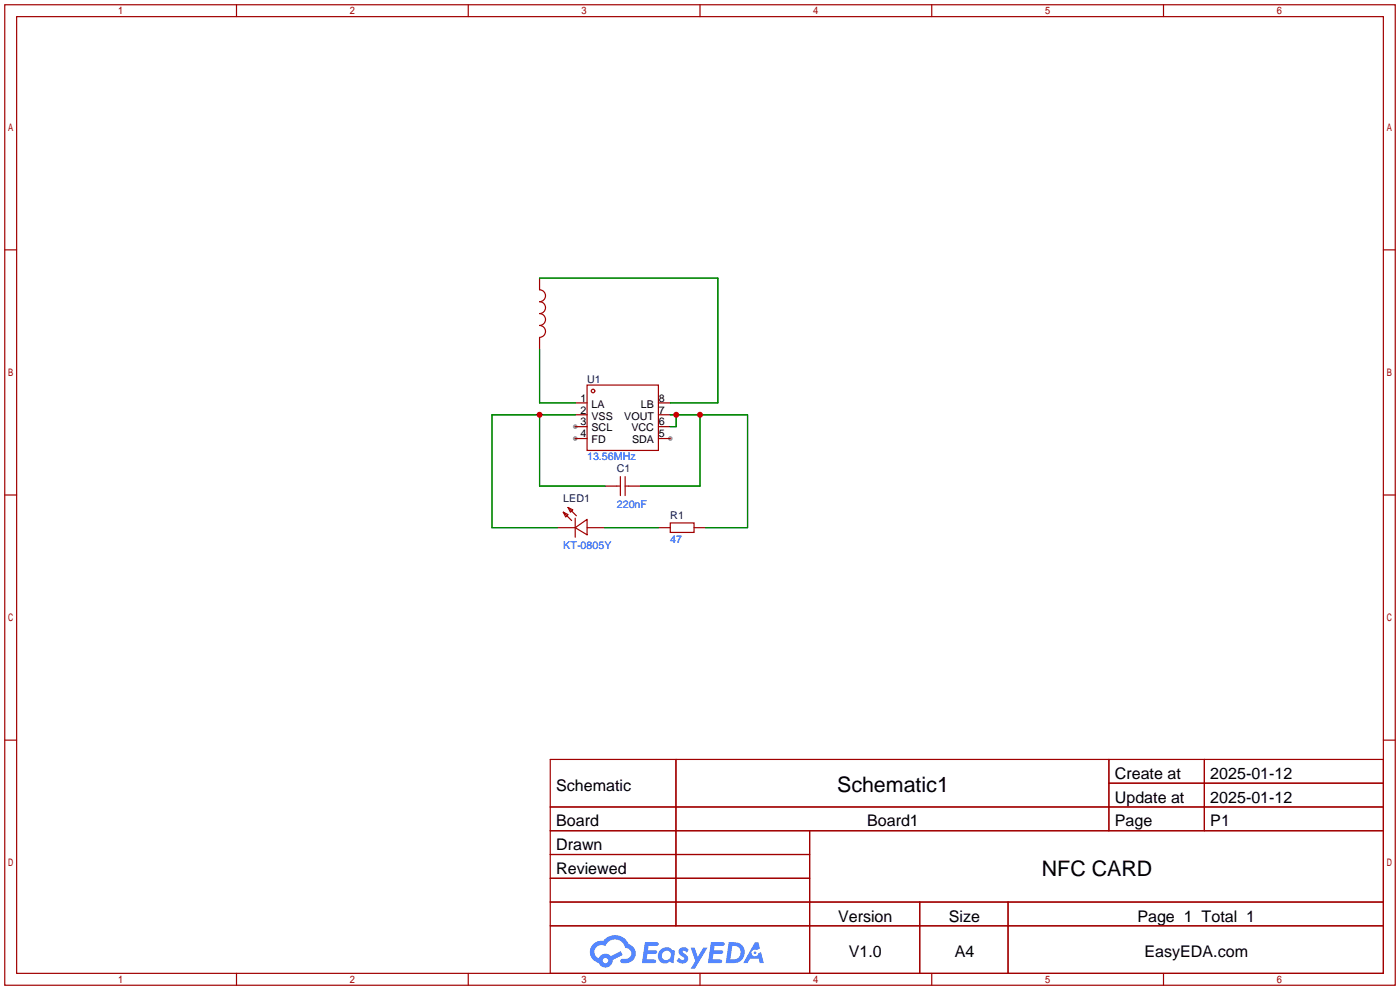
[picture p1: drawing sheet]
<svg xmlns="http://www.w3.org/2000/svg" width="299mm" height="212mm" viewBox="0 0 299 212" stroke-linecap="round" stroke-linejoin="round" font-family="sans-serif">
<g fill="#999">
<circle cx="143.3" cy="93.7" r=".51"/>
<circle cx="122.9" cy="93.7" r=".51"/>
<circle cx="122.9" cy="91.2" r=".51"/>
</g>
<g fill="none" stroke="#a10000" stroke-width=".25">
<path d="M1 1h297.2v209.6h-297.2zM3.6 3.6h292.1v204.4h-292.1zM50.5 1v2.6M100.1 1v2.6M149.6 1v2.6M199.1 1v2.6M248.7 1v2.6M1 53.4h2.6M295.7 53.4h2.5M1 105.8h2.6M295.7 105.8h2.5M1 158.2h2.6"/>
<path d="M295.7 158.2h2.5M117.6 162.3h178.1v45.7h-178.1zM117.6 172.5h178.1M117.6 177.5h178.1M144.5 162.3v35.6M173 177.5v30.5M237 162.3v15.2M237 167.4h58.7M257.4 162.3v15.2M117.6 182.6h55.4M117.6 192.8h178.1M117.6 187.7h55.4"/>
<path d="M117.6 197.9h178.1M196.6 192.8v15.2M215.4 192.8v15.2M50.5 208v2.6M100.1 208v2.6M149.6 208v2.6M199.1 208v2.6M248.7 208v2.6"/>
</g>
<g fill="#5487ff">
<path d="M145.3 202.7a1.3 1.3 0 0 1 1.9 .3l-.4 .6a.54 .54 0 0 0-.9-.2l.1 .2a1.34 1.34 0 0 1 .9 1.8 1.47 1.47 0 0 1-2.3-.1l.5-.6 .8 .5a.31 .31 0 0 0 .4-.3 .31 .31 0 0 0-.3-.4 1.12 1.12 0 0 1-.7-1.8z"/>
<path d="M147.6 202.5h.9l.6 2 1.2-2h.9l-2.7 4.6h-.9l1-1.7z"/>
<path d="M137.8 201.4h1.7a1.31 1.31 0 0 1 1.2 .2 .4 .4 0 0 1-.3 .5l-1.8 .1-.1 .9h1.6a.4 .4 0 0 1 .4 .4 .4 .4 0 0 1-.5 .4h-1.6l-.2 1.2h1.4a.46 .46 0 0 1 .5 0 .46 .46 0 0 1 .1 .5l-.4 .2h-2.6z"/>
<path d="M151.9 201.4h1.7a1.32 1.32 0 0 1 1.2 .2 .39 .39 0 0 1-.3 .5l-1.8 .1-.1 .9h1.6a.4 .4 0 0 1 .4 .4 .4 .4 0 0 1-.4 .4h-1.7l-.2 1.2h1.4a.46 .46 0 0 1 .5 0 .46 .46 0 0 1 .1 .5l-.4 .2h-2.6z"/>
<path d="M161.3 201.4h.8l.3 1.3-.6 .4a.75 .75 0 0 0-1.1 .3 .75 .75 0 0 0 .5 1 .75 .75 0 0 0 .9-.7l.5-.2 .6 2.3h-.8l-.3-.9h-1.8l-.5 .9h-1z"/>
<path d="M155.7 201.4l-.6 4.4h1.5a2.27 2.27 0 0 0 2.6-2.2 2.27 2.27 0 0 0-2.7-2.2zM156.5 202.1a1.5 1.5 0 0 1 1.8 1.6 1.5 1.5 0 0 1-1.9 1.4h-.3z"/>
<path d="M141.2 203a1.6 1.6 0 0 0-.3 2.3 1.6 1.6 0 0 0 2.3 .2l.7 .3 .3-2.4-.1-.3-.5-.1a1.58 1.58 0 0 0-2.4 0zM141.8 203.5a.98 .98 0 0 1 1.6 .4 .98 .98 0 0 1-1.1 1.3 .94 .94 0 0 1-.9-.7 .94 .94 0 0 1 .4-1z"/>
<path d="M126.8 201.8a2.37 2.37 0 0 0 1.1 4 1.54 1.54 0 0 0 1.8 1 1.54 1.54 0 0 0 1.2-1.6l2.2-1.1-.5-.8-2 1a1.57 1.57 0 0 0-2.7 .5 1.5 1.5 0 0 1-.7-2.1 1.5 1.5 0 0 1 2.2-.5 2.23 2.23 0 0 1 2.3-1.4 2.23 2.23 0 0 1 2 1.8 1.16 1.16 0 0 1 1.2 1.1 1.16 1.16 0 0 1-1.1 1.2h-.7a.47 .47 0 0 0-.5 .4 .47 .47 0 0 0 .4 .5 2.17 2.17 0 0 0 2.5-.9 2.17 2.17 0 0 0-.3-2.7l-.8-.4a3.2 3.2 0 0 0-5.5-.7l-1.1 .1zM128.8 205.3a.6 .6 0 0 1 1.2 0 .6 .6 0 0 1-1.2 0z"/>
<circle cx="161.4" cy="203.6" r=".28"/>
</g>
<g fill="none" stroke="#870000" stroke-width=".25">
<path d="M115.3 59.4v2.5M115.3 72.2v2.5M122.9 86.1h2.6M122.9 88.6h2.6M122.9 91.2h2.6M122.9 93.7h2.6M140.7 86.1h2.6M140.7 88.6h2.6M140.7 91.2h2.6M140.7 93.7h2.6M119.1 112.8h3.8M125.5 112.8h3.8"/>
<path d="M129.3 103.9h2.5M134.4 103.9h2.5M140.7 112.8h2.6M148.3 112.8h2.6"/>
</g>
<g fill="none" stroke="#a10000" stroke-width=".25">
<path d="M115.3 61.9a1.27 1.27 0 0 1 1.3 1.3 1.27 1.27 0 0 1-1.3 1.3 1.27 1.27 0 0 1 1.3 1.2 1.27 1.27 0 0 1-1.3 1.3 1.27 1.27 0 0 1 1.3 1.3 1.27 1.27 0 0 1-1.3 1.3 1.27 1.27 0 0 1 1.3 1.2 1.27 1.27 0 0 1-1.3 1.3M125.5 82.3h15.2v14h-15.2zM120.4 109.5l1 .5-.5 .5zM120.4 109.5l1.8 1.8M121.4 108.5l1 .5-.5 .5zM121.4 108.5l1.8 1.7M122.9 112.8l2.6-1.8v3.3zM122.9 110.7v4.1M131.8 103.9h.8M132.6 101.9v4M133.6 101.9v4M133.6 103.9h.8"/>
<path d="M143.3 111.8h5v2h-5z"/>
<circle cx="126.7" cy="83.6" r=".38"/>
</g>
<path d="M115.3 59.4h38.1v26.7h-10.1M115.3 74.7v11.4h7.6M115.3 88.6v15.3h14M122.9 88.6h-17.7v24.2h13.9M143.3 88.6h16.5v24.2h-8.9M144.5 88.6v2.6h-1.2M149.6 88.6v15.3h-12.7M129.3 112.8h11.4" fill="none" stroke="#008700" stroke-width=".25"/>
<g fill="#c00">
<circle cx="115.3" cy="88.6" r=".63"/>
<circle cx="149.6" cy="88.6" r=".63"/>
<circle cx="144.5" cy="88.6" r=".63"/>
</g>
<g font-size="4.6">
<text x="178.9" y="169.3">Schematic1</text>
<text x="222.7" y="187.1">NFC CARD</text>
</g>
<g font-size="3.4">
<text x="238.3" y="166.5">Create at</text>
<text x="258.7" y="166.5">2025-01-12</text>
<text x="118.9" y="169">Schematic</text>
<text x="238.3" y="171.6">Update at</text>
<text x="258.7" y="171.6">2025-01-12</text>
<text x="118.9" y="176.6">Board</text>
<text x="185.3" y="176.6">Board1</text>
<text x="238.3" y="176.6">Page</text>
<text x="258.7" y="176.6">P1</text>
<text x="118.9" y="181.7">Drawn</text>
<text x="118.9" y="186.8">Reviewed</text>
<text x="179.1" y="197">Version</text>
<text x="202.8" y="197">Size</text>
<text x="243.1" y="197">Page 1 Total 1</text>
<text x="181.4" y="204.6">V1.0</text>
<text x="204" y="204.6">A4</text>
<text x="244.6" y="204.6">EasyEDA.com</text>
</g>
<g font-size="2.3" fill="#000080">
<text x="125.5" y="81.8">U1</text>
<text x="131.8" y="100.9">C1</text>
<text x="120.4" y="107.2">LED1</text>
<text x="143.3" y="111">R1</text>
</g>
<g font-size="2.3">
<text x="124.1" y="88.4">2</text>
<text x="124.1" y="85.9">1</text>
<text x="126.4" y="89.7">VSS</text>
<text x="126.4" y="87.1">LA</text>
<text x="133.4" y="89.7">VOUT</text>
<text x="137" y="87.1">LB</text>
<text x="140.8" y="85.9">8</text>
<text x="140.8" y="88.4">7</text>
<text x="124.1" y="93.5">4</text>
<text x="124.1" y="90.9">3</text>
<text x="126.4" y="94.7">FD</text>
<text x="126.4" y="92.2">SCL</text>
<text x="134.9" y="92.2">VCC</text>
<text x="135.1" y="94.7">SDA</text>
<text x="140.8" y="90.9">6</text>
<text x="140.8" y="93.5">5</text>
</g>
<g font-size="2.3" fill="#00f">
<text x="125.5" y="98.3">13.56MHz</text>
<text x="131.8" y="108.5">220nF</text>
<text x="120.4" y="117.4">KT-0805Y</text>
<text x="143.3" y="116.1">47</text>
</g>
</svg>
